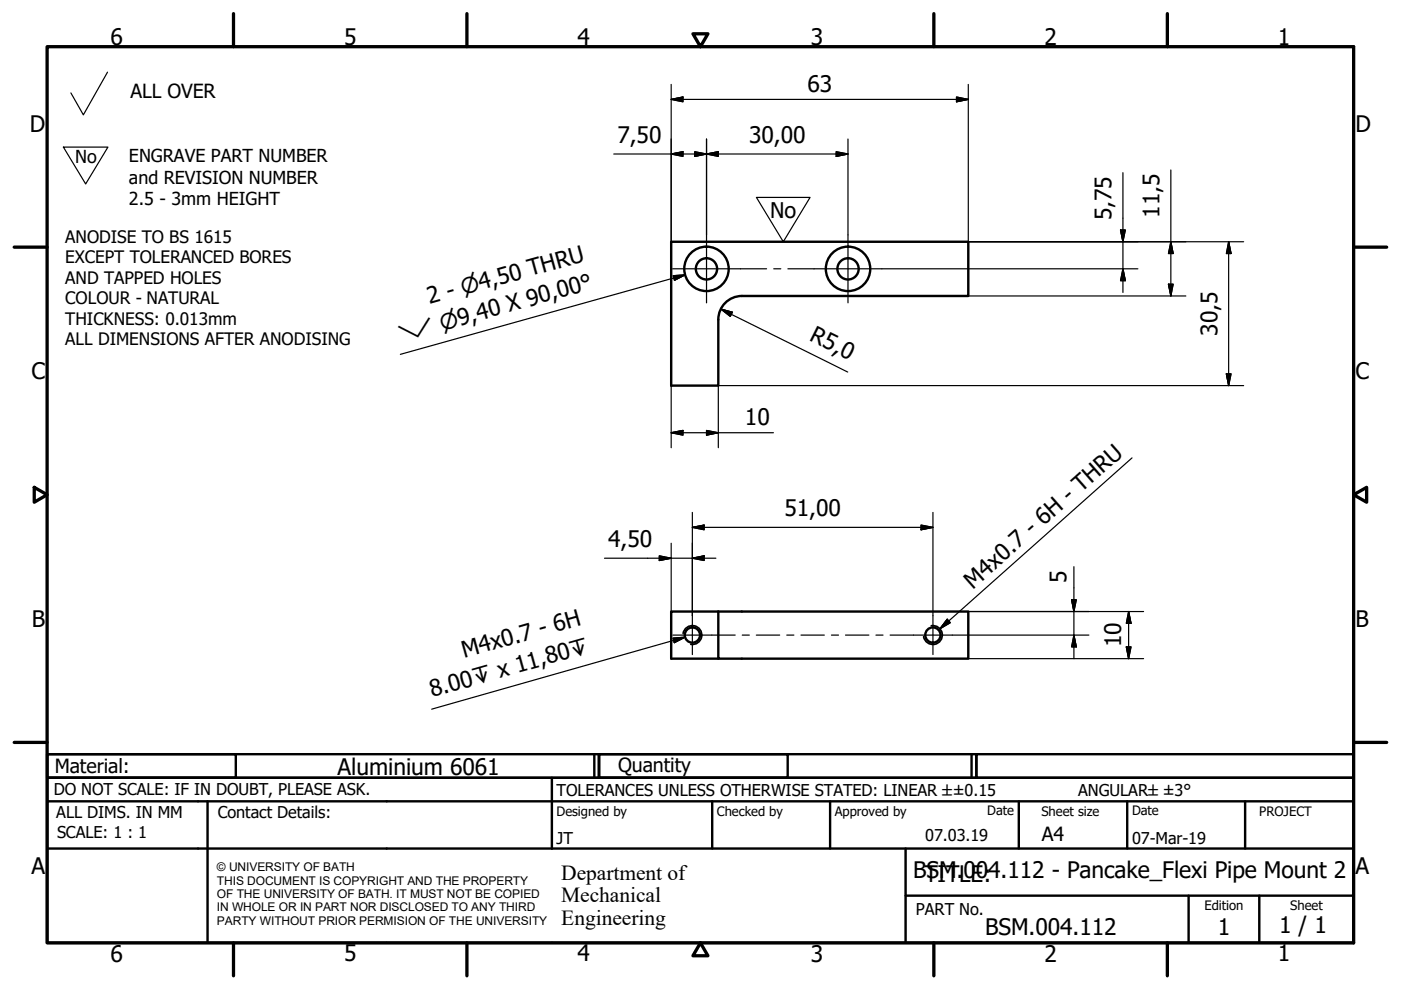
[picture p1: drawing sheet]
<svg xmlns="http://www.w3.org/2000/svg" width="297mm" height="210mm" viewBox="0 0 297 210" stroke-linecap="round" stroke-linejoin="round" font-family="sans-serif">
<!-- layer: Visible (ISO) -->
<g fill="none" stroke="#000" stroke-width=".51">
<path d="M157.3 62.8h48v-11.5h-63v30.5h10v-14a5 5 0 0 1 5-5M152.3 129.7h53v10h-53zM152.3 129.7h-10v10h10"/>
<circle cx="149.8" cy="57" r="4.7"/>
<circle cx="149.8" cy="57" r="2.25"/>
<circle cx="179.8" cy="57" r="2.25"/>
<circle cx="179.8" cy="57" r="4.7"/>
<circle cx="146.8" cy="134.6" r="1.62"/>
<circle cx="197.8" cy="134.6" r="1.62"/>
</g>
<!-- layer: Visible Narrow (ISO) -->
<path d="M144.8 134.3a2 2 0 0 1 2.3-1.6 2 2 0 0 1 1.7 2.3 2 2 0 0 1-2.3 1.6M197.4 132.7a2 2 0 0 1 2.4 1.6 2 2 0 0 1-1.7 2.3 2 2 0 0 1-2.3-1.6" fill="none" stroke="#000" stroke-width=".36"/>
<!-- layer: Border (ISO) -->
<g fill="none" stroke="#000" stroke-width=".7">
<path d="M10 9.9h277v190h-277zM49.5 2.9v7M99 2.9v7M146.9 7.2h3.2l-1.6 2.7zM198 2.9v7M247.5 2.9v7M3 52.4h7M287 52.4h7M7.3 103.3l2.7 1.6-2.7 1.6zM287 104.9l2.8-1.6v3.2zM3 157.4h7M287 157.4h7"/>
<path d="M49.5 199.9v7M99 199.9v7M148.5 199.9l1.6 2.7h-3.2zM198 199.9v7M247.5 199.9v7"/>
</g>
<!-- layer: Title (ISO) -->
<g fill="none" stroke="#000" stroke-width=".51">
<path d="M10 159.9h40v5h-40zM10 159.9h117v5h-117zM126 159.9v5M127 159.9h40v5h-40zM127 159.9h80v5h-80zM206 159.9v5M207 159.9h80v5h-80zM10 169.9v-5h277v5M10 169.9h277v30h-277zM10 179.9h277M44 169.9v30M117 164.9v15"/>
<path d="M151 169.9v10M176 169.9v10M192 179.9v20M216 169.9v10M239 169.9v10M264 169.9v10M192 189.9h95M252 189.9v10M267 189.9v10"/>
</g>
<!-- layer: Sketch Geometry (ISO) -->
<path d="M22.8 15.3l-5.1 9.1-2.7-4.7M13.4 31.2h9.5l-4.7 7.8zM160.4 41.9h11.3l-5.6 9.4z" fill="none" stroke="#000" stroke-width=".25"/>
<path d="M166 60.7h.1" fill="none" stroke="#fff" stroke-width=".21"/>
<!-- layer: Center Mark (ISO) -->
<path d="M149.8 49.8v14.4M179.8 49.8v14.4M146.8 130.5v8.3M197.8 130.5v8.3" fill="none" stroke="#000" stroke-width=".25"/>
<!-- layer: Centerline (ISO) -->
<path d="M142.6 57h19.9M164 57h1.5M167 57h20M142.7 134.7h13.2M157.4 134.7h1.5M160.4 134.7h4.9M166.8 134.7h1.5M169.8 134.7h5M176.3 134.7h1.5M179.3 134.7h4.9M185.7 134.7h1.5M188.7 134.7h13.2" fill="none" stroke="#000" stroke-width=".25"/>
<!-- layer: Dimension (ISO) -->
<g fill="none" stroke="#000" stroke-width=".25">
<path d="M142.3 17.9v33.4M205.3 17.9v33.4h58.4M130.1 32.7h49.7M142.3 21.1l2.5-.5v1zM142.3 32.7l2.5-.5v1zM142.3 21.1h63M147.3 32.2l2.5 .5-2.5 .5zM149.8 32.7l2.5-.5v1zM149.8 29.5v20.3M177.3 32.2l2.5 .5-2.5 .5zM179.8 29.5v20.3M202.8 20.6l2.5 .5-2.5 .5z"/>
<path d="M238.1 36.6v25.4M248.2 36v26.8M187 57h54.3M237.6 48.8h1l-.5 2.5zM238.1 57l.5 2.5h-1zM248.2 51.3l.5 2.5h-1zM260.5 51.3l.5 2.5h-1zM260.5 51.3v30.5M152.8 65.5l2.5 .7-.5 .9zM152.8 65.5l26.9 13.4M205.3 62.8h46.1M247.7 60.3h1l-.5 2.5z"/>
<path d="M260 79.3h1l-.5 2.5zM142.3 91.8l2.5-.5v1zM142.3 81.8v13.1M142.3 91.8h21.7M149.8 91.3l2.5 .5-2.5 .5zM263.7 81.8h-111.4v13.1M128.2 118.4h23.6M139.8 117.8l2.5 .6-2.5 .4zM142.3 115.2v14.5M146.8 118.4l2.5-.6v1zM146.8 111.8l2.5-.5v1zM146.8 108.6v21.9"/>
<path d="M146.8 111.8h51M195.3 111.3l2.5 .5-2.5 .5zM197.8 108.6v21.9M201.9 134.7h29M205.3 139.7h37.2M205.3 129.7h37.2M227.2 127.2h1l-.5 2.5zM227.7 134.7l.5 2.5h-1zM227.7 120.2v19.5M238.8 137.2h1l-.5 2.5zM239.3 129.7l.5 2.5h-1zM239.3 129.7v10"/>
</g>
<g fill="#000" stroke="#000" stroke-width=".25">
<path d="M142.3 21.1l2.5-.5zM142.3 21.1l2.5-.5v1zM142.3 32.7l2.5-.5zM142.3 32.7l2.5-.5v1zM147.3 33.2l2.5-.5zM147.3 32.2l2.5 .5-2.5 .5zM149.8 32.7l2.5-.5zM149.8 32.7l2.5-.5v1zM177.3 33.2l2.5-.5zM177.3 32.2l2.5 .5-2.5 .5zM202.8 21.6l2.5-.5zM202.8 20.6l2.5 .5-2.5 .5z"/>
<path d="M237.6 48.8l.5 2.5zM237.6 48.8h1l-.5 2.5zM238.1 57l.5 2.5zM238.1 57l.5 2.5h-1zM248.2 51.3l.5 2.5zM248.2 51.3l.5 2.5h-1zM260.5 51.3l.5 2.5zM260.5 51.3l.5 2.5h-1zM152.8 65.5l2.5 .7zM152.8 65.5l2.5 .7-.5 .9zM247.7 60.3l.5 2.5zM247.7 60.3h1l-.5 2.5z"/>
<path d="M260 79.3l.5 2.5zM260 79.3h1l-.5 2.5zM142.3 91.8l2.5-.5zM142.3 91.8l2.5-.5v1zM149.8 92.3l2.5-.5zM149.8 91.3l2.5 .5-2.5 .5zM139.8 118.8l2.5-.4zM139.8 117.8l2.5 .6-2.5 .4zM146.8 118.4l2.5-.6zM146.8 118.4l2.5-.6v1zM146.8 111.8l2.5-.5zM146.8 111.8l2.5-.5v1z"/>
<path d="M195.3 112.3l2.5-.5zM195.3 111.3l2.5 .5-2.5 .5zM227.2 127.2l.5 2.5zM227.2 127.2h1l-.5 2.5zM227.7 134.7l.5 2.5zM227.7 134.7l.5 2.5h-1zM238.8 137.2l.5 2.5zM238.8 137.2h1l-.5 2.5zM239.3 129.7l.5 2.5zM239.3 129.7l.5 2.5h-1z"/>
</g>
<!-- layer: Symbol (ISO) -->
<path d="M142.7 58.5l2.6-.2-2.3 1.1zM145.3 58.3l-60.4 16.8M240 97.1l-40.7 36.2M142.7 135.3l2.5-.2-2.2 1.2zM145.2 135.1l-53.7 15.3M200.8 131.3l.7 .7-2.2 1.3z" fill="none" stroke="#000" stroke-width=".25"/>
<path d="M143 59.4l2.3-1.1zM142.7 58.5l2.6-.2-2.3 1.1zM143 136.3l2.2-1.2zM142.7 135.3l2.5-.2-2.2 1.2zM200.8 131.3l-1.5 2zM200.8 131.3l.7 .7-2.2 1.3z" fill="#000" stroke="#000" stroke-width=".25"/>
<g font-size="4.8">
<text x="23.4" y="9.5">6</text>
<text x="72.9" y="9.5">5</text>
<text x="122.4" y="9.5">4</text>
<text x="171.9" y="9.5">3</text>
<text x="221.4" y="9.5">2</text>
<text x="270.9" y="9.5">1</text>
<text x="171.2" y="19.5">63</text>
<text x="6.3" y="27.9">D</text>
<text x="287.4" y="27.9">D</text>
<text x="130.9" y="30.3">7,50</text>
<text x="158.8" y="30.3">30,00</text>
<text x="235.7" y="46.7" transform="rotate(-90 235.7 46.7)">5,75</text>
<text x="245.9" y="46.1" transform="rotate(-90 245.9 46.1)">11,5</text>
<text x="91.1" y="64.6" transform="rotate(-16 91.1 64.6)">2 - ⌀4,50 THRU</text>
<text x="258.1" y="71.2" transform="rotate(-90 258.1 71.2)">30,5</text>
<text x="171.4" y="72.1" transform="rotate(26 171.4 72.1)">R5,0</text>
<text x="6.7" y="80.4">C</text>
<text x="287.4" y="80.4">C</text>
<text x="157.9" y="90.2">10</text>
<text x="166.3" y="109.4">51,00</text>
<text x="128.9" y="115.9">4,50</text>
<text x="206.2" y="125" transform="rotate(-42 206.2 125)">M4x0.7 - 6H - THRU</text>
<text x="226.1" y="123.5" transform="rotate(-90 226.1 123.5)">5</text>
<text x="6.8" y="132.9">B</text>
<text x="237.7" y="137.3" transform="rotate(-90 237.7 137.3)">10</text>
<text x="287.4" y="132.9">B</text>
<text x="98.4" y="139.5" transform="rotate(-16 98.4 139.5)">M4x0.7 - 6H</text>
<text x="91.6" y="147.8" transform="rotate(-16 91.6 147.8)">8.00↧ x 11,80↧</text>
<text x="71.6" y="164.4">Aluminium 6061</text>
<text x="6.7" y="185.4">A</text>
<text x="287.4" y="185.4">A</text>
<text x="193.6" y="186.2">BTITLE:</text>
<text x="196.4" y="186.2">SM.004.112 - Pancake_Flexi Pipe Mount 2</text>
<text x="271.2" y="197.9">1 / 1</text>
<text x="23.4" y="203.9">6</text>
<text x="72.9" y="203.8">5</text>
<text x="122.4" y="203.8">4</text>
<text x="171.9" y="203.9">3</text>
<text x="208.9" y="198.2">BSM.004.112</text>
<text x="221.4" y="203.9">2</text>
<text x="258.2" y="198.2">1</text>
<text x="270.9" y="203.8">1</text>
</g>
<g font-size="4.6">
<text x="163.3" y="46.3">No</text>
<text x="93.7" y="70.2" transform="rotate(-16 93.7 70.2)">⌀9,40 X 90,00°</text>
<text x="85" y="72.6" transform="rotate(-16 85 72.6)">⌵</text>
<text x="119" y="186.5">Department of</text>
<text x="119" y="191.3">Mechanical</text>
<text x="119" y="196">Engineering</text>
</g>
<g font-size="4.1">
<text x="27.7" y="20.8">ALL OVER</text>
<text x="11.6" y="163.9">Material:</text>
<text x="131" y="163.7">Quantity</text>
<text x="220.9" y="178.4">A4</text>
</g>
<g font-size="3.8">
<text x="16" y="34.5">No</text>
<text x="27.3" y="34.4">ENGRAVE PART NUMBER</text>
<text x="27.3" y="38.9">and REVISION NUMBER</text>
<text x="27.3" y="43.5">2.5 - 3mm HEIGHT</text>
</g>
<g font-size="3.6">
<text x="13.8" y="51.5">ANODISE TO BS 1615</text>
<text x="13.8" y="55.8">EXCEPT TOLERANCED BORES</text>
<text x="13.8" y="60.2">AND TAPPED HOLES</text>
<text x="13.8" y="64.6">COLOUR - NATURAL</text>
<text x="13.8" y="68.9">THICKNESS: 0.013mm</text>
<text x="13.8" y="73.3">ALL DIMENSIONS AFTER ANODISING</text>
</g>
<g font-size="3.5">
<text x="11.4" y="168.5">DO NOT SCALE: IF IN DOUBT, PLEASE ASK.</text>
<text x="11.9" y="173.5">ALL DIMS. IN MM</text>
<text x="46.2" y="173.5">Contact Details:</text>
<text x="118" y="168.8">TOLERANCES UNLESS OTHERWISE STATED: LINEAR ±±0.15</text>
<text x="228.6" y="168.8">ANGULAR±±3°</text>
<text x="12.1" y="177.6">SCALE: 1 : 1</text>
<text x="118" y="178.9">JT</text>
<text x="196.2" y="178.3">07.03.19</text>
<text x="240" y="178.9">07-Mar-19</text>
<text x="194.2" y="194.1">PART No.</text>
</g>
<g font-size="2.8">
<text x="118" y="173">Designed by</text>
<text x="152" y="173">Checked by</text>
<text x="177" y="173">Approved by</text>
<text x="209.3" y="172.9">Date</text>
<text x="220.8" y="173">Sheet size</text>
<text x="240" y="172.9">Date</text>
<text x="267" y="172.9">PROJECT</text>
<text x="255.4" y="193">Edition</text>
<text x="273.6" y="193">Sheet</text>
</g>
<g font-size="2.5">
<text x="46" y="184.7">© UNIVERSITY OF BATH</text>
<text x="46" y="187.6">THIS DOCUMENT IS COPYRIGHT AND THE PROPERTY</text>
<text x="46" y="190.4">OF THE UNIVERSITY OF BATH. IT MUST NOT BE COPIED</text>
<text x="46" y="193.2">IN WHOLE OR IN PART NOR DISCLOSED TO ANY THIRD</text>
<text x="46" y="196.1">PARTY WITHOUT PRIOR PERMISION OF THE UNIVERSITY</text>
</g>
</svg>
